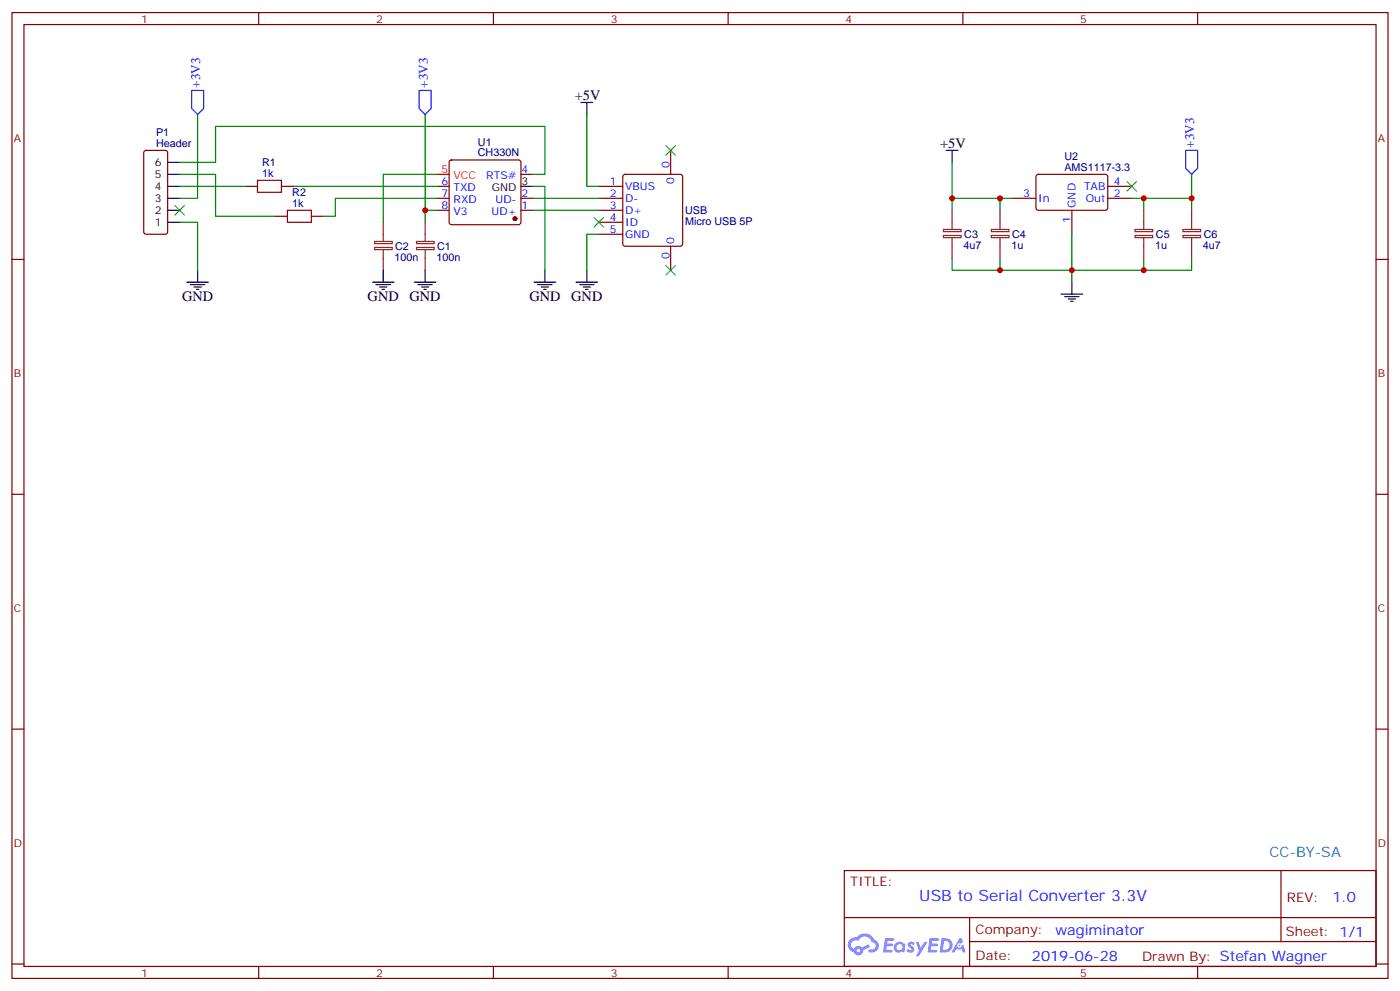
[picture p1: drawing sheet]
<svg xmlns="http://www.w3.org/2000/svg" width="412mm" height="292mm" viewBox="0 0 412 292" stroke-linecap="round" stroke-linejoin="round" font-family="sans-serif">
<g fill="none" stroke="#870000" stroke-width=".35">
<path d="M3.5 3.7h405.4v284.3h-405.4zM7.1 7.2h398.2v277.3h-398.2zM76.2 3.7v3.5M145.3 3.7v3.5M214.5 3.7v3.5M283.6 3.7v3.5M352.8 3.7v3.5M3.5 76.4h3.6M405.3 76.4h3.6M3.5 145.5h3.6M405.3 145.5h3.6M3.5 214.7h3.6"/>
<path d="M405.3 214.7h3.6M248.7 256.3h156.6v28.2h-156.6zM377.3 256.3v20.9M248.7 270.1h156.5M285.6 277.2h119.6M285.6 270.1v14.2M3.5 283.8h3.6M76.2 284.5v3.5M145.3 284.5v3.5M214.5 284.5v3.5M283.6 284.5v3.5M352.8 284.5v3.5"/>
<path d="M405.3 283.8h3.6"/>
</g>
<g fill="#5487ff">
<path d="M267.7 277.5a1.22 1.22 0 0 1 1.7 .2l-.4 .6a.47 .47 0 0 0-.3-.4 .47 .47 0 0 0-.5 .2l.1 .2a1.14 1.14 0 0 1 .8 1.8 1.14 1.14 0 0 1-1.9 0l-.2-.2 .5-.6 .7 .5a.29 .29 0 0 0 .3-.3 .29 .29 0 0 0-.2-.3 1.04 1.04 0 0 1-.6-1.7z"/>
<path d="M260.7 276.2h2.4l.3 .2-.2 .5-1.8 .1-.1 .8h1.5l.3 .4-.3 .4h-1.6l-.2 1.1h1.7l.2 .3-.2 .3-2.6 .1z"/>
<path d="M273.8 276.2h2.4l.3 .2-.1 .5-1.8 .1-.2 .8h1.6l.3 .4-.4 .4-1.6-.1-.1 1.1 1.7 .1 .2 .3-.2 .3-2.6 .1z"/>
<path d="M282.6 276.2h.7l.3 1.3-.6 .3a.69 .69 0 0 0-1 .3 .69 .69 0 0 0 .4 .9 .69 .69 0 0 0 .9-.6l.5-.2 .6 2.2h-.8l-.2-.9h-1.8l-.5 .9h-.8z"/>
<path d="M269.8 277.3h.8l.6 1.8 1.1-1.8h.9l-2.6 4.2h-.8l.9-1.5z"/>
<path d="M277.4 276.2l-.6 4.2h1.3a2.11 2.11 0 0 0 2.5-2.1 2.11 2.11 0 0 0-2.5-2.1zM278.1 277a1.39 1.39 0 0 1 1.7 1.4 1.39 1.39 0 0 1-1.8 1.2h-.3z"/>
<path d="M263.7 277.8a1.54 1.54 0 0 0-.1 2.2 1.54 1.54 0 0 0 2.2 .1l.6 .3 .3-2.3-.2-.3h-.4a1.49 1.49 0 0 0-2.4 0zM264 278.8a.94 .94 0 0 1 1.8 0 .94 .94 0 0 1-1.8 0z"/>
<path d="M250.4 276.6a2.18 2.18 0 0 0 1.1 3.7 1.44 1.44 0 0 0 1.6 .9 1.44 1.44 0 0 0 1.2-1.4l2-1.1-.5-.7-1.9 1a1.47 1.47 0 0 0-2.4 .4 1.39 1.39 0 0 1-.7-1.9 1.39 1.39 0 0 1 2-.5 2.12 2.12 0 0 1 2.2-1.3 2.12 2.12 0 0 1 1.9 1.7 1.14 1.14 0 0 1 1.1 1.4 1.14 1.14 0 0 1-1.7 .7 .43 .43 0 0 0-.5 .4 .43 .43 0 0 0 .4 .5 1.98 1.98 0 0 0 2.5-1.2 1.98 1.98 0 0 0-1.2-2.6 3.1 3.1 0 0 0-5.3-.6l-.9 .1zM252.3 279.9a.55 .55 0 0 1 1.1 0 .55 .55 0 0 1-1.1 0z"/>
<circle cx="282.6" cy="278.3" r=".26"/>
</g>
<circle cx="151.7" cy="64.4" r=".53" fill="#870000" stroke="#870000" stroke-width=".35"/>
<g fill="none" stroke="#870000" stroke-width=".35">
<path d="M42.6 44.5l.4-.2h5.7l.6 .4 .1 23.6-.5 .6-5.9 .1-.6-.5-.1-23.5zM72.3 54.9h3.5M82.9 54.9h3.5M128.8 58.4h3.5M128.8 54.9h3.5M132.5 47.3l.5-.2h19.8l.5 .2 .2 .5v17.6l-.3 .5-.4 .2h-19.8l-.5-.2-.2-.5v-17.6zM153.5 58.4h3.5M153.5 51.3h3.5M176.4 58.4h7M176.4 54.9h7M183.7 51.5l.4-.2h16.3l.5 .2 .2 .5v19.8l-.3 .5-.4 .2h-16.3l-.4-.2-.3-.5v-19.8zM197.6 44.3v7"/>
<path d="M298.1 58.4h7.1M305.4 51.5l.5-.2 20 .1 .4 .6v9.5l-.7 .4-20-.1-.4-.6v-9.2zM326.3 58.4h7.1M326.3 54.9h7.1M81.1 63.7h3.6M91.7 63.7h3.5M128.8 61.9h3.5M153.5 61.9h3.5M176.4 61.9h7M176.4 65.4h7M176.4 69h7M197.6 72.5v7.1"/>
<path d="M315.7 61.9v7.1"/>
</g>
<g fill="none" stroke="#000" stroke-width=".35">
<path d="M171.1 30.2h3.5M172.9 30.2v3.5M49.4 54.9h3.5M49.4 58.4h3.5M49.4 51.3h3.5M49.4 47.8h3.5M153.5 54.9h3.5M278.7 44.3h3.5M280.5 44.3v3.5M49.4 65.4h3.5M49.4 61.9h3.5M58.2 79.6v3.5"/>
<path d="M112.9 79.6v3.5M125.2 79.6v3.5M160.5 79.6v3.5M172.9 79.6v3.5M55 83.1h6.4M56.1 83.8h4.2M57.1 84.5h2.2M57.9 85.2h.7M109.7 83.1h6.4M110.8 83.8h4.2M111.8 84.5h2.1M112.5 85.2h.7"/>
<path d="M122.1 83.1h6.3M123.1 83.8h4.3M124.2 84.5h2.1M124.9 85.2h.7M157.3 83.1h6.4M158.4 83.8h4.2M159.5 84.5h2.1M160.2 85.2h.7M169.7 83.1h6.3M170.7 83.8h4.3M171.8 84.5h2.1M172.5 85.2h.7"/>
<path d="M312.6 86.6h6.3M313.6 87.3h4.3M314.7 88h2.1M315.4 88.7h.7M315.7 83.1v3.5"/>
</g>
<path d="M128.8 51.3h3.5" fill="none" stroke="#f00" stroke-width=".35"/>
<g fill="none" stroke="#008700" stroke-width=".35">
<path d="M58.2 33.7v24.7h-5.3M125.2 33.7v28.2M172.9 33.7v21.2h3.5M52.9 47.8h10.6v-10.6h97v14.1h-3.5M52.9 51.3h10.6v12.4h17.6M52.9 54.9h19.4M86.4 54.9h42.4M128.8 51.3h-15.9v14.1M128.8 58.4h-30v5.3h-3.6M157 54.9h3.5v24.7M157 58.4h19.4M280.5 47.8v10.6h17.6"/>
<path d="M280.5 58.4v3.5M294.6 58.4v3.5M336.9 58.4v3.5M351 51.3v7.1h-17.6M351 58.4v3.5M52.9 65.4h5.3v14.2M128.8 61.9h-3.6v3.5M157 61.9h19.4M176.4 69h-3.5v10.6M280.5 76v3.6h70.5v-3.6M294.6 76v3.6M315.7 69v14.1"/>
<path d="M336.9 76v3.6"/>
</g>
<g fill="none" stroke="#8c2424" stroke-width=".35">
<path d="M110.3 72.8h5.2v.7h-5.2zM110.3 71.1h5.2v.6h-5.2zM112.9 65.4v5.7M112.9 73.6v6M122.7 72.8h5.2v.7h-5.2zM122.7 71.1h5.2v.6h-5.2zM125.2 65.4v5.7M125.2 73.6v6M277.9 69.3h5.2v.7h-5.2zM277.9 67.6h5.2v.6h-5.2zM280.5 61.9v5.7M280.5 70v6"/>
<path d="M292 69.3h5.2v.7h-5.2zM292 67.6h5.2v.6h-5.2zM294.6 61.9v5.7M294.6 70v6M334.4 69.3h5.1v.7h-5.1zM334.4 67.6h5.1v.6h-5.1zM336.9 61.9v5.7M336.9 70v6M348.5 69.3h5.2v.7h-5.2zM348.5 67.6h5.2v.6h-5.2zM351 61.9v5.7M351 70v6"/>
</g>
<path d="M196.1 42.9l2.9 2.8M199 42.9l-2.9 2.8M332 53.4l2.8 2.9M334.8 53.4l-2.8 2.9M51.5 60.5l2.8 2.8M54.3 60.5l-2.8 2.8M175 64l2.8 2.9M177.8 64l-2.8 2.9M196.1 78.1l2.9 2.9M199 78.1l-2.9 2.9" fill="none" stroke="#3c3" stroke-width=".35"/>
<path d="M75.8 53.1h7.1v3.5h-7.1zM84.7 61.9h7v3.5h-7z" fill="none" stroke="#a10000" stroke-width=".35"/>
<path d="M56.4 26.6h3.6v5.3l-1.8 1.8-1.8-1.8zM123.5 26.6h3.5v5.3l-1.8 1.8-1.7-1.8zM349.2 44.3h3.6v5.3l-1.8 1.7-1.8-1.7z" fill="none" stroke="#00f" stroke-width=".35"/>
<g fill="#c00">
<circle cx="336.9" cy="58.4" r=".88"/>
<circle cx="280.5" cy="58.4" r=".88"/>
<circle cx="336.9" cy="79.6" r=".88"/>
<circle cx="315.7" cy="79.6" r=".88"/>
<circle cx="294.6" cy="79.6" r=".88"/>
<circle cx="294.6" cy="58.4" r=".88"/>
<circle cx="351" cy="58.4" r=".88"/>
<circle cx="125.2" cy="61.9" r=".88"/>
</g>
<text font-size="4.6" fill="#00f" x="270.8" y="265.3">USB to Serial Converter 3.3V</text>
<g font-size="4.2">
<text x="169.3" y="29.5">+5V</text>
<text x="276.9" y="43.6">+5V</text>
<text x="53.6" y="88.7">GND</text>
<text x="108.3" y="88.7">GND</text>
<text x="120.6" y="88.7">GND</text>
<text x="155.9" y="88.7">GND</text>
<text x="168.3" y="88.7">GND</text>
</g>
<text font-size="4.2" fill="#0099b0" x="373.9" y="252.4">CC-BY-SA</text>
<g font-size="4.2" fill="#00f">
<text x="392.5" y="265.6">1.0</text>
<text x="310.9" y="275.1">wagiminator</text>
<text x="304" y="282.9">2019-06-28</text>
</g>
<g font-size="3.9" fill="#00f">
<text x="59" y="25.8" transform="rotate(-90 59 25.8)">+3V3</text>
<text x="126" y="25.8" transform="rotate(-90 126 25.8)">+3V3</text>
<text x="351.8" y="43.5" transform="rotate(-90 351.8 43.5)">+3V3</text>
</g>
<g font-size="3.9" fill="#800">
<text x="250.5" y="260.9">TITLE:</text>
<text x="379.1" y="265.6">REV:</text>
<text x="287.4" y="275.1">Company:</text>
<text x="378.7" y="275.7">Sheet: 1/1</text>
<text x="287.4" y="282.8">Date:</text>
<text x="336.4" y="282.8">Drawn By: Stefan Wagner</text>
</g>
<g font-size="3.2" fill="#800">
<text x="41.6" y="6.7">1</text>
<text x="110.8" y="6.7">2</text>
<text x="179.9" y="6.7">3</text>
<text x="249.1" y="6.7">4</text>
<text x="318.2" y="6.7">5</text>
<text x="4.1" y="41.8">A</text>
<text x="405.9" y="41.8">A</text>
<text x="4.1" y="110.9">B</text>
<text x="405.9" y="110.9">B</text>
<text x="4.1" y="180.1">C</text>
<text x="405.9" y="180.1">C</text>
<text x="4.1" y="249.2">D</text>
<text x="405.9" y="249.2">D</text>
<text x="41.6" y="287.5">1</text>
<text x="110.8" y="287.5">2</text>
<text x="179.9" y="287.5">3</text>
<text x="249.1" y="287.5">4</text>
<text x="318.2" y="287.5">5</text>
</g>
<g font-size="3.2" fill="#000080">
<text x="46" y="40">P1</text>
<text x="46" y="43.2">Header</text>
<text x="140.8" y="46">CH330N</text>
<text x="140.8" y="42.9">U1</text>
<text x="313.5" y="47">U2</text>
<text x="77.2" y="52">1k</text>
<text x="77.2" y="48.9">R1</text>
<text x="313.5" y="50.3">AMS1117-3.3</text>
<text x="86.1" y="57.6">R2</text>
<text x="86.1" y="60.9">1k</text>
<text x="201.8" y="63.1">USB</text>
<text x="201.8" y="66.2">Micro USB 5P</text>
<text x="284.1" y="70.1">C3</text>
<text x="298.2" y="70.1">C4</text>
<text x="340.5" y="70.1">C5</text>
<text x="354.6" y="70.1">C6</text>
<text x="116.2" y="76.8">100n</text>
<text x="116.4" y="73.6">C2</text>
<text x="128.6" y="76.8">100n</text>
<text x="128.8" y="73.6">C1</text>
<text x="283.8" y="73.3">4u7</text>
<text x="297.9" y="73.3">1u</text>
<text x="340.2" y="73.3">1u</text>
<text x="354.4" y="73.3">4u7</text>
</g>
<g font-size="3.2">
<text x="45.6" y="52.4">5</text>
<text x="45.6" y="48.9">6</text>
<text x="45.6" y="59.4">3</text>
<text x="45.6" y="55.9">4</text>
<text x="144.9" y="56.3">GND</text>
<text x="153.6" y="54.5">3</text>
<text x="45.6" y="63">2</text>
<text x="45.6" y="66.5">1</text>
</g>
<g font-size="3.2" fill="#f00">
<text x="130.1" y="51">5</text>
<text x="133.6" y="52.7">VCC</text>
</g>
<g font-size="3.2" fill="#00f">
<text x="143.2" y="52.7">RTS#</text>
<text x="153.6" y="51">4</text>
<text x="197.2" y="49.6" transform="rotate(-90 197.2 49.6)">0</text>
<text x="130.1" y="54.5">6</text>
<text x="130.1" y="58">7</text>
<text x="133.6" y="56.3">TXD</text>
<text x="133.6" y="59.8">RXD</text>
<text x="145.9" y="59.8">UD-</text>
<text x="153.6" y="58">2</text>
<text x="179.7" y="54.5">1</text>
<text x="179.7" y="58">2</text>
<text x="184.1" y="55.9">VBUS</text>
<text x="184.1" y="59.4">D-</text>
<text x="198.6" y="54.1" transform="rotate(-90 198.6 54.1)">0</text>
<text x="301.4" y="58">3</text>
<text x="305.9" y="59.4">In</text>
<text x="319.3" y="55.9">TAB</text>
<text x="319.9" y="59.4">Out</text>
<text x="328.1" y="58">2</text>
<text x="328.1" y="54.5">4</text>
<text x="130.1" y="61.6">8</text>
<text x="133.6" y="63.3">V3</text>
<text x="144.8" y="63.3">UD+</text>
<text x="153.6" y="61.6">1</text>
<text x="179.7" y="61.6">3</text>
<text x="179.7" y="65.1">4</text>
<text x="184.1" y="63">D+</text>
<text x="315.4" y="65.7" transform="rotate(-90 315.4 65.7)">1</text>
<text x="316.8" y="61.2" transform="rotate(-90 316.8 61.2)">GND</text>
<text x="179.7" y="68.6">5</text>
<text x="184.1" y="66.5">ID</text>
<text x="184.1" y="70">GND</text>
<text x="198.6" y="71.8" transform="rotate(-90 198.6 71.8)">0</text>
<text x="197.2" y="76.3" transform="rotate(-90 197.2 76.3)">0</text>
</g>
</svg>
